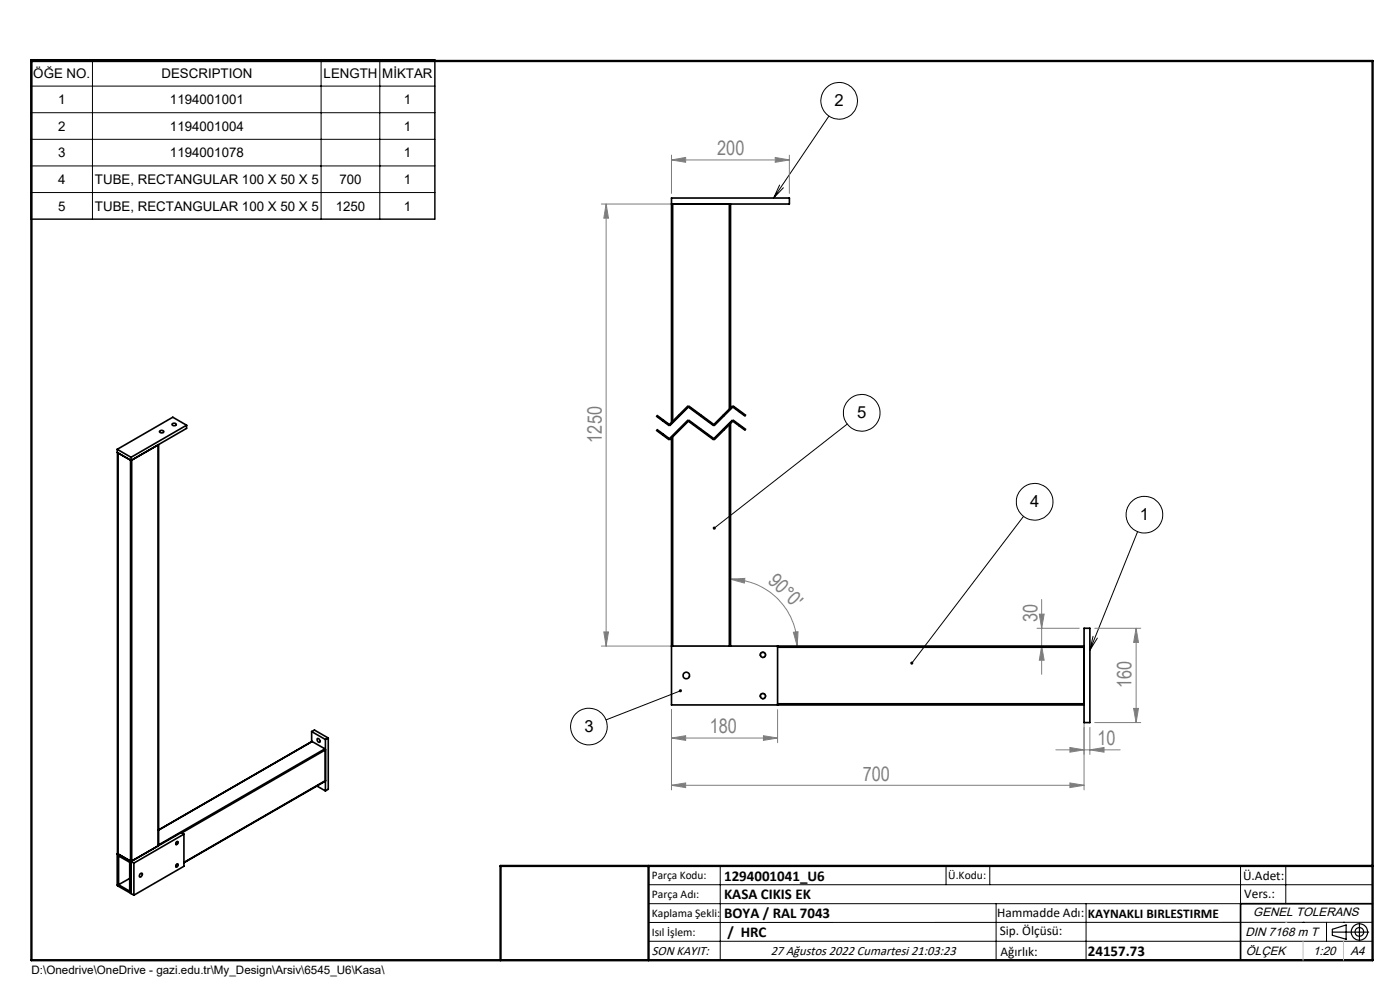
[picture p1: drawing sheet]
<svg xmlns="http://www.w3.org/2000/svg" width="297mm" height="210mm" viewBox="0 0 297 210" stroke-linecap="round" stroke-linejoin="round" font-family="sans-serif">
<g fill="none" stroke="#000" stroke-width=".21">
<path d="M6.6 12.6h85.7v33.9h-85.7zM6.6 18.3h85.7M19.6 12.6v33.9M68.1 12.6v33.9M80.6 12.6v33.9M6.6 23.9h85.7M6.6 29.6h85.7M6.6 35.2h85.7M165.4 39.3l-1.3 2.7M166.2 39.8l-2.1 2.2M175.9 24.6l-11.8 17.4M6.6 40.8h85.7"/>
<path d="M139.2 91.3l2.7 2M139.2 88.3l2.7 2M139.4 91.1l2.7 2M139.4 88.1l2.7 2M145.9 89.1l-4 4M145.9 86.1l-4 4M145.9 89.3l5.4 4M145.9 86.3l5.4 4M146.1 89.1l5.5 4M146.1 86.1l5.5 4M146.1 89.3l-4 4M146.1 86.3l-4 4"/>
<path d="M155.3 89.1l-4 4M155.3 86.1l-4 4M155.3 89.3l1.4 1zM155.3 86.3l2.8 2M155.6 89.1l2.7 2M155.6 86.1l2.7 2M155.6 89.3l-4 4M155.6 86.3l-4 4M156.7 90.3l1.4 1M158.2 91.2l-2.8-2-4 4-5.4-4-4 4-2.7-2M158.2 88.2l-2.8-2-4 4-5.4-4-4 4-2.7-2M179.7 89.9l-28.2 22.1"/>
<path d="M217.1 109.5l-23.7 31.2M241.3 112.8l-10.1 25.1M161.3 139.1a.62 .62 0 0 1 .5-.8 .62 .62 0 0 1 .7 .7 .62 .62 0 0 1-.8 .5M231.9 135l-.7 2.9M232.8 135.4l-1.6 2.5M144.4 146.5l-15.8 6.2M161.3 147.8a.62 .62 0 0 1 .5-.8 .62 .62 0 0 1 .7 .7 .62 .62 0 0 1-.8 .6M37.4 178.6a.25 .25 0 0 1 .4-.1 .25 .25 0 0 1-.1 .4 .28 .28 0 0 1-.1 .3 .28 .28 0 0 1-.3-.1zM37.4 183.4a.25 .25 0 0 1 .4-.1 .25 .25 0 0 1-.1 .4 .28 .28 0 0 1-.1 .2 .28 .28 0 0 1-.3 0zM137.6 187.7h153.6M137.6 191.7h153.6M137.6 199.7h153.6"/>
<path d="M152.8 183.7v20M200.7 183.7v4M210 183.7v4M211.3 191.7v12M230.4 191.7v12M263.2 183.7v20M272.8 183.7v8M276.4 195.6h.1M281.4 195.6v4.1M285 195.6h.1M291.2 195.6l-153.6 .1"/>
<circle cx="178" cy="21.4" r="3.9"/>
<circle cx="182.8" cy="87.6" r="3.9"/>
<circle cx="219.5" cy="106.4" r="3.9"/>
<circle cx="242.8" cy="109.2" r="3.9"/>
<circle cx="124.9" cy="154.1" r="3.9"/>
</g>
<g fill="none" stroke="#000" stroke-width=".25">
<path d="M282.6 197.7h7.8M282.6 197.1l3-.9v3l-3-.8zM288.4 195.8v3.8M106.2 203.7h185"/>
<circle cx="288.4" cy="197.7" r="1.74"/>
<circle cx="288.4" cy="197.7" r=".93"/>
</g>
<g fill="none" stroke="#808080" stroke-width=".21">
<path d="M142.5 33.9l3-.5v1zM142.5 32.9v8.1M142.5 33.9h25M164.5 33.4l3 .5-3 .5zM167.5 32.9v8.1M127.6 43.3h26.1M128.6 43.3l.5 3h-1zM128.6 43.3v93.7M127.6 137h26.1M128.1 134h1l-.5 3zM155 122.9l3-.2-.1 1zM155 122.9a14.1 14.1 0 0 1 14.1 14.1"/>
<path d="M168.3 134.1l1-.1-.2 3zM220 133.3h9M220.5 130.3h1l-.5 3zM221 137l.5 3h-1zM221 127.2v15.8M232.2 133.3h9.8M241 133.3v20M241 133.3l.5 3h-1zM142.5 156.6l3-.5v.9zM142.5 150.5v17.1M142.5 156.6h22.5M162 156.1l3 .5-3 .4z"/>
<path d="M165 150.5v7M224 159.1h13.6M227 158.6l3 .5-3 .5zM230 150.3v17.3M231.2 159.1l3-.5v1zM231.2 154.3v5.7M232.2 153.3h9.8M240.5 150.3h1l-.5 3zM142.5 166.6l3-.5v1zM142.5 166.6h87.5M227 166.1l3 .5-3 .5z"/>
</g>
<path d="M142 93.2l-2.7-2M142 90.2l-2.7-2M158.2 91.2l-2.8-2M158.2 88.2l-2.8-2" fill="none" stroke="#000" stroke-width=".21" stroke-dasharray="6.3 1.3 1.3 1.3"/>
<path d="M146 89.2l-4 4M146 86.2l-4 4M155.4 89.2l-4 4M155.4 86.2l-4 4" fill="none" stroke="#000" stroke-width=".21" stroke-dasharray="6.3 1.3 1.3 1.3" stroke-dashoffset="2.8"/>
<path d="M151.4 93.2l-5.4-4M151.4 90.2l-5.4-4" fill="none" stroke="#000" stroke-width=".21" stroke-dasharray="6.3 1.3 1.3 1.3" stroke-dashoffset="3.4"/>
<path d="M291.2 191.7h-28v12" fill="none" stroke="#000" stroke-width=".35"/>
<path d="M6.7 12.9h284.5v190.8h-284.5zM137.6 183.7v20M291.2 183.7h-185v20" fill="none" stroke="#000" stroke-width=".5"/>
<path d="M276.4 199.7v4M285 199.7v4" fill="none" stroke="#c0c0c0" stroke-width=".21"/>
<path d="M272.8 195.6h.1" fill="none" stroke="#c0c0c0" stroke-width=".25"/>
<path d="M151.2 111.9l.1 .3 .2-.2-.2 .2a.34 .34 0 0 0 .5 .1 .34 .34 0 0 0-.1-.5 .34 .34 0 0 0-.5 .1zM193.1 140.5l.1 .4 .2-.2-.2 .2a.33 .33 0 0 0 .5 0 .33 .33 0 0 0-.1-.5 .33 .33 0 0 0-.5 .1zM144 146.4a.33 .33 0 0 0 .3 .5 .33 .33 0 0 0 .3-.5l-.2 .1 .2-.1-.3-.2z" fill="#000"/>
<g fill="#808080">
<path d="M168.3 134.1l1-.1-.2 3zM155 122.9l3-.2-.1 1z"/>
<path d="M164.5 33.4l3 .5-3 .5zM142.5 33.9l3-.5v1zM162 156.1l3 .5-3 .4zM142.5 156.6l3-.5v.9z"/>
<path d="M227 158.6l3 .5-3 .5zM231.2 159.1l3-.5v1z"/>
<path d="M240.5 150.3h1l-.5 3zM241 133.3l.5 3h-1z"/>
<path d="M128.6 43.3l.5 3h-1zM128.1 134h1l-.5 3zM220.5 130.3h1l-.5 3zM221 137l.5 3h-1z"/>
<path d="M142.5 166.6l3-.5v1zM227 166.1l3 .5-3 .5z"/>
</g>
<g fill="none" stroke="#000" stroke-width=".35">
<path d="M142.5 43.3h25v-1.3h-25v47.7M142.7 43.3v46.2M154.7 43.3v43.6M155 43.3v43.4M24.9 95.3v.7l2.9 1.7M24.9 95.3l2.9 1.7M24.9 96l.1 85.1M27.8 97v.7M33.6 94.3v85.1M33.9 91.4l.3-.1a.3 .3 0 0 1 .4 0 .3 .3 0 0 1-.1 .5h-.2a.29 .29 0 0 1-.3 0 .29 .29 0 0 1-.1-.4zM36.5 89.9l.2-.1a.37 .37 0 0 1 .6 0 .37 .37 0 0 1 0 .5 .37 .37 0 0 1-.6 0zM39.6 90.2l-2.9-1.7-11.8 6.8"/>
<path d="M39.6 90.2l-11.8 6.8M39.6 90.2v.7l-11.8 6.8M142.5 92.7v56.8h87.5M142.7 92.5v44.5M154.7 89.9v47.1M155 89.7v47.3M142.5 137h87.5M165 137v12.5M165 137.3h65M230 133.3h1.2v20h-1.2zM66.1 155.2l.1 2.1M66.1 155.2l2.9 1.7"/>
<path d="M66.1 155.2l.6-.3 2.9 1.7M66.2 157.3l-32.6 18.8M66.2 157.3l2.7 1.5M67.3 156.7a.44 .44 0 0 1 .5 .2 .44 .44 0 0 1-.1 .6l-.4-.3zM68.9 158.8l.1 .3-30.5 17.6M68.9 158.8l-35.3 20.4M69 156.9v10.9M69.6 156.6v10.8l-.6 .4M69.6 156.6l-.6 .3M165 149.3h65M33.6 179.4v-85l-5.7 3.2v85.1M33.6 179.4l-5.7 3.3"/>
<path d="M37.4 178.6a.22 .22 0 0 1 .4 0 .22 .22 0 0 1-.1 .3l-.3 .3-.1-.1zM39 176.9l-10.6 6.2M39 176.9v6.9l-10.6 6.1M39 176.9l-.6-.3-10.6 6.1M67.2 166.7l1.8 1.1M24.9 181.1h.1M25 181.1l-.1 6.7 2.8 1.7 .1-.1M25 181.1v-85l2.7 1.5v85.1M25 181.1l2.7 1.6M25.2 181.6l2.3 1.3v6.1l-2.3-1.3zM27.5 186.3l-2.3 1.4M27.7 182.7h.2"/>
<path d="M27.7 182.7l.1 .2M27.8 189.5h.1M27.8 182.7v6.8l.6 .4M27.8 182.7l.6 .4M28.4 183.1v6.8M29.8 185.3a.29 .29 0 0 1 .4 0 .29 .29 0 0 1-.1 .5 .31 .31 0 0 1-.5 .3 .31 .31 0 0 1 0-.6zM37.4 183.4a.22 .22 0 0 1 .4-.1 .22 .22 0 0 1-.1 .4l-.3 .2-.1-.1zM39 182.9l30-17.3-30 17.4"/>
<circle cx="161.8" cy="138.9" r=".54"/>
<circle cx="145.6" cy="143.3" r=".69"/>
<circle cx="161.8" cy="147.7" r=".54"/>
</g>
<g font-size="4.2" fill="#808080">
<text x="152.1" y="32.9">200</text>
<text x="127.6" y="93.9" transform="rotate(-90 127.6 93.9)">1250</text>
<text x="162.8" y="123.4" transform="rotate(45 162.8 123.4)">90°0'</text>
<text x="220.1" y="132" transform="rotate(-90 220.1 132)">30</text>
<text x="240.1" y="145.9" transform="rotate(-90 240.1 145.9)">160</text>
<text x="150.6" y="155.6">180</text>
<text x="232.8" y="158.1">10</text>
<text x="183" y="165.6">700</text>
</g>
<g font-size="3.5">
<text x="177.1" y="22.5">2</text>
<text x="181.8" y="88.7">5</text>
<text x="218.5" y="107.6">4</text>
<text x="241.8" y="110.3">1</text>
<text x="124" y="155.2">3</text>
</g>
<g font-size="3.2">
<text x="153.6" y="190.8">KASA CIKIS EK</text>
<text x="153.6" y="186.8">1294001041_U6</text>
<text x="153.6" y="194.8">BOYA / RAL 7043</text>
<text x="154.3" y="198.8">/ HRC</text>
<text x="230.8" y="202.8">24157.73</text>
</g>
<g font-size="2.8">
<text x="7.1" y="16.5">ÖĞE NO.</text>
<text x="34.3" y="16.5">DESCRIPTION</text>
<text x="68.7" y="16.5">LENGTH</text>
<text x="81.1" y="16.5">MİKTAR</text>
<text x="12.3" y="22.1">1</text>
<text x="36.1" y="22.1">1194001001</text>
<text x="85.6" y="22.1">1</text>
<text x="12.3" y="27.8">2</text>
<text x="36.1" y="27.8">1194001004</text>
<text x="85.6" y="27.8">1</text>
<text x="12.3" y="33.4">3</text>
<text x="36.1" y="33.4">1194001078</text>
<text x="85.6" y="33.4">1</text>
<text x="12.3" y="39">4</text>
<text x="20.1" y="39">TUBE, RECTANGULAR 100 X 50 X 5</text>
<text x="72" y="39">700</text>
<text x="85.6" y="39">1</text>
<text x="12.3" y="44.7">5</text>
<text x="20.1" y="44.7">TUBE, RECTANGULAR 100 X 50 X 5</text>
<text x="71.2" y="44.7">1250</text>
<text x="85.6" y="44.7">1</text>
<text x="263.7" y="186.7">Ü.Adet:</text>
<text x="263.9" y="190.5">Vers.:</text>
<text x="211.5" y="194.5">Hammadde Adı:</text>
<text x="230.8" y="194.7">KAYNAKLI BIRLESTIRME</text>
<text x="138.3" y="202.6">SON KAYIT:</text>
<text x="163.5" y="202.6">27 Ağustos 2022 Cumartesi 21:03:23</text>
<text x="212.1" y="198.4">Sip. Ölçüsü:</text>
<text x="212.2" y="202.7">Ağırlık:</text>
</g>
<g font-size="2.6">
<text x="265.9" y="194.4">GENEL TOLERANS</text>
<text x="264.2" y="198.5">DIN 7168 m T</text>
<text x="264.3" y="202.6">ÖLÇEK</text>
<text x="278.5" y="202.6">1:20</text>
<text x="286.5" y="202.6">A4</text>
</g>
<g font-size="2.5">
<text x="138.3" y="186.4">Parça Kodu:</text>
<text x="138.3" y="190.5">Parça Adı:</text>
<text x="201.2" y="186.5">Ü.Kodu:</text>
<text x="138.3" y="194.5">Kaplama Şekli:</text>
<text x="138.3" y="198.6">Isıl İşlem:</text>
<text x="6.7" y="206.7">D:\Onedrive\OneDrive - gazi.edu.tr\My_Design\Arsiv\6545_U6\Kasa\</text>
</g>
</svg>
